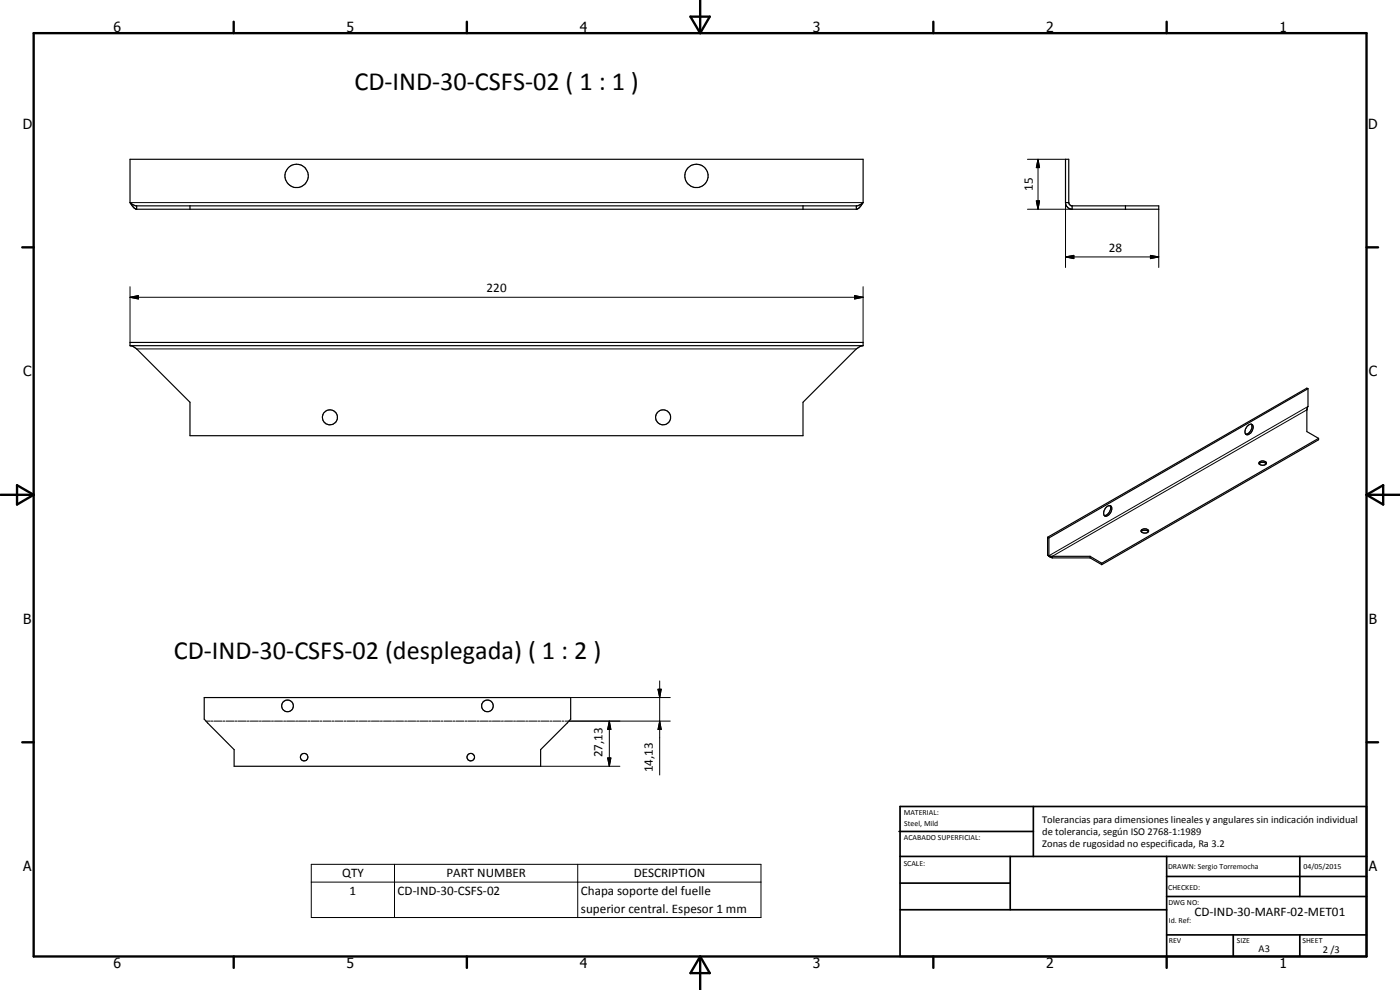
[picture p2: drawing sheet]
<svg xmlns="http://www.w3.org/2000/svg" width="420mm" height="297mm" viewBox="0 0 420 297" stroke-linecap="round" stroke-linejoin="round" font-family="sans-serif">
<g fill="none" stroke="#000" stroke-width=".35">
<path d="M319.8 47.8h.9v13l.7 .9 26.4 .1v1h-26.2l-.9-.4-.7-.7-.2-.7zM39 60.8l1 1.4 .9 .6h216.2l.9-.6 1-1.4M39 60.8l1.8 1h216.4l1.8-1M39 60.8v-13h220v13M41 61.8v1M57 61.8v1M241 61.8v1M257 61.8v1M319.8 60.8h.9M321.8 61.8v1M337.8 61.8v1M39 103.7l.8 .2 1.2 .8 16 16v10h184v-10l16-16 1.3-.8 .7-.2"/>
<path d="M39 103.7v-1h220v1M39 103.7h220M392.5 116.6v5.4l-.3 .9v6.6l3.5 2M392.5 116.6l-77.7 44.8M392.5 116.6l-.3-.1-77.8 44.7M374.3 127.9a.95 .95 0 0 1 1.3-.6 .95 .95 0 0 1 .4 1.4 1.83 1.83 0 0 1-2 1.6 1.92 1.92 0 0 1 .3-2.4zM375.6 127.3a2.26 2.26 0 0 1-1.8 2.9M377.9 139.1l.6-.4h.8l.7 .4M377.9 138.6a1.31 1.31 0 0 1 2.2 .5 1.34 1.34 0 0 1-2.3-.2zM395.7 131.5v.5l-65 37.4M395.7 131.5l-65 37.5M332.1 152.1a.85 .85 0 0 1 .8-.4 .85 .85 0 0 1 .8 .6 2.07 2.07 0 0 1-2.2 2.5 2.03 2.03 0 0 1 .6-2.7z"/>
<path d="M333.1 151.7a2.25 2.25 0 0 1-1.7 3M342.5 159.1a1.32 1.32 0 0 1 2.2 .3 1.44 1.44 0 0 1-2.2 0zM342.5 159.5a1.52 1.52 0 0 1 2.1 0M314.4 166.5l1.4 .9M314.4 166.5l.4 .3M314.4 161.2v5.3M314.4 161.2l.4 .2M314.8 166.8l1 .1M314.8 161.4v5.4M315.8 166.9v.5M315.8 166.9h11.3M315.8 167.4h11.3"/>
<path d="M327.1 167.4l3.6 2M327.1 166.9l3.6 2.1M327.1 166.9v.5M330.7 169v.4M61.3 209.3h110v6.5l-9 9.1v5h-92v-5l-9-9.1z"/>
<circle cx="89" cy="52.8" r="3.5"/>
<circle cx="209" cy="52.8" r="3.5"/>
<circle cx="99" cy="125.2" r="2.26"/>
<circle cx="199" cy="125.2" r="2.24"/>
<circle cx="86.3" cy="211.8" r="1.75"/>
<circle cx="146.3" cy="211.8" r="1.75"/>
<circle cx="91.3" cy="227.2" r="1.12"/>
<circle cx="141.3" cy="227.2" r="1.12"/>
</g>
<g fill="none" stroke="#000" stroke-width=".3">
<path d="M308.3 47.8h11.5M311.5 47.8l.5 2.5h-1zM311.5 47.8v15M39 60.8h220M308.3 62.8h13.5M311 60.3h1l-.5 2.5zM319.8 77.1l2.5-.5v1zM319.8 77.1h28M319.8 60.8v19.5M345.3 76.6l2.5 .5-2.5 .5zM347.8 62.8v17.5M39 89.2l2.5-.5v1z"/>
<path d="M39 89.2h220M39 86v16.7M256.5 88.7l2.5 .5-2.5 .5zM259 86v16.7M41 104.7h216M392.2 123l-76.4 43.9M392.5 122l-77.7 44.8M61.8 216.4h1.2M63.3 216.4h.6M64.2 216.4h2.4M66.9 216.4h.6M67.8 216.4h2.5"/>
<path d="M70.6 216.4h.6M71.4 216.4h2.5M74.2 216.4h.6M75.1 216.4h2.4M77.8 216.4h.6M78.7 216.4h2.5M81.5 216.4h.6M82.4 216.4h2.4M85.1 216.4h.6M86 216.4h2.4M88.7 216.4h.7M89.6 216.4h2.5"/>
<path d="M92.4 216.4h.6M93.3 216.4h2.4M96 216.4h.6M96.9 216.4h2.4M99.6 216.4h.6M100.5 216.4h2.4M103.3 216.4h.6M104.2 216.4h2.4M106.9 216.4h.6M107.8 216.4h2.4M110.5 216.4h.7M111.5 216.4h2.4"/>
<path d="M114.2 216.4h.6M115.1 216.4h2.4M117.8 216.4h.6M118.7 216.4h2.4M121.4 216.4h.6M122.3 216.4h2.4M125 216.4h.7M126 216.4h2.4M128.7 216.4h.6M129.6 216.4h2.4M132.3 216.4h.6M133.3 216.4h2.4"/>
<path d="M136 216.4h.6M136.9 216.4h2.4M139.6 216.4h.6M140.5 216.4h2.4M143.2 216.4h.6M144.1 216.4h2.4M146.8 216.4h.7M147.8 216.4h2.4M150.5 216.4h.6M151.4 216.4h2.4M154.1 216.4h.6M155 216.4h2.5"/>
<path d="M157.8 216.4h.6M158.7 216.4h2.4M161.4 216.4h.6M162.3 216.4h2.4M165 216.4h.6M165.9 216.4h2.4M168.7 216.4h.5M169.6 216.4h31.6M171.3 209.3h29.9M182.9 216.4l.4 2.5h-.9zM182.9 216.4v13.5M197.5 206.8h.9l-.4 2.5z"/>
<path d="M198 216.4l.4 2.5h-.9zM198 204.3v28.2M162.3 229.9h23.7M182.4 227.4h.9l-.4 2.5zM93.4 259.3h135v16h-135zM118.4 259.3v16M173.4 259.3v16M93.4 264.7h135"/>
</g>
<g fill="none" stroke="#000" stroke-width=".71">
<path d="M10.1 9.9h400v277.1h-400zM70.1 6.5v3.4M140.1 6.5v3.4M207.2 5h5.8l-2.9 4.9zM210.1 0v9.9M280.1 6.5v3.4M350.1 6.5v3.4M6.7 74.2h3.4M410.1 74.2h3.5M.1 148.5h10M5.1 145.6l5 2.9-5 2.9zM410.1 148.5h10"/>
<path d="M410.1 148.5l5-2.9v5.8zM6.7 222.7h3.4M410.1 222.7h3.5M70.1 287v3.4M140.1 287v3.4M210.1 287v10M210.1 287l2.9 5h-5.8zM280.1 287v3.4M350.1 287v3.4"/>
</g>
<g fill="none" stroke="#000" stroke-width=".51">
<path d="M269.8 249.5h40.3M270.1 242h140v45h-140zM270.1 257h140M303.2 257v16M310.1 242v15M350.1 257v30M390.1 257v12M270.1 265h33.1M270.1 273h80M350.1 269h60M350.1 263h60M350.1 280.5h60"/>
<path d="M370.1 280.5v6.5M390.1 280.5v6.5"/>
</g>
<path d="M311.5 47.8l.5 2.5h-1zM311 60.3h1l-.5 2.5zM319.8 77.1l2.5-.5v1zM345.3 76.6l2.5 .5-2.5 .5zM39 89.2l2.5-.5v1zM256.5 88.7l2.5 .5-2.5 .5zM182.9 216.4l.4 2.5h-.9zM197.5 206.8h.9l-.4 2.5zM198 216.4l.4 2.5h-.9zM182.4 227.4h.9l-.4 2.5z" fill="#000"/>
<g font-size="7.9">
<text x="106.4" y="27">CD-IND-30-CSFS-02 ( 1 : 1 )</text>
<text x="52.1" y="197.9">CD-IND-30-CSFS-02 (desplegada) ( 1 : 2 )</text>
</g>
<g font-size="4.2">
<text x="34" y="9.6">6</text>
<text x="104" y="9.6">5</text>
<text x="174" y="9.6">4</text>
<text x="244" y="9.6">3</text>
<text x="314" y="9.6">2</text>
<text x="384" y="9.6">1</text>
<text x="6.8" y="38.7">D</text>
<text x="410.6" y="38.7">D</text>
<text x="7" y="112.9">C</text>
<text x="410.8" y="112.9">C</text>
<text x="7" y="187.1">B</text>
<text x="410.8" y="187.1">B</text>
<text x="7" y="261.4">A</text>
<text x="410.8" y="261.4">A</text>
<text x="34" y="290.4">6</text>
<text x="104" y="290.4">5</text>
<text x="174" y="290.4">4</text>
<text x="244" y="290.4">3</text>
<text x="314" y="290.4">2</text>
<text x="384" y="290.4">1</text>
</g>
<g font-size="3.9">
<text x="310" y="57.3" transform="rotate(-90 310 57.3)">15</text>
<text x="332.8" y="75.6">28</text>
<text x="146" y="87.7">220</text>
<text x="180.8" y="227.2" transform="rotate(-90 180.8 227.2)">27,13</text>
<text x="195.9" y="231.8" transform="rotate(-90 195.9 231.8)">14,13</text>
<text x="102.7" y="263.3">QTY</text>
<text x="134" y="263.3">PART NUMBER</text>
<text x="190.2" y="263.3">DESCRIPTION</text>
<text x="104.9" y="268.6">1</text>
<text x="119.3" y="268.6">CD-IND-30-CSFS-02</text>
<text x="174.3" y="268.6">Chapa soporte del fuelle</text>
<text x="174.3" y="274">superior central. Espesor 1 mm</text>
<text x="358.5" y="275">CD-IND-30-MARF-02-MET01</text>
</g>
<g font-size="3.1">
<text x="312.7" y="246.8">Tolerancias para dimensiones lineales y angulares sin indicación individual</text>
<text x="312.7" y="250.4">de tolerancia, según ISO 2768-1:1989</text>
<text x="312.7" y="254">Zonas de rugosidad no especificada, Ra 3.2</text>
<text x="377.7" y="285.6">A3</text>
<text x="397" y="285.9">2 /3</text>
</g>
<g font-size="2.4">
<text x="271.2" y="244.4">MATERIAL:</text>
<text x="271.3" y="252">ACABADO SUPERFICIAL:</text>
<text x="271.4" y="247.9">Steel, Mild</text>
<text x="271.2" y="259.7">SCALE:</text>
<text x="350.6" y="260.8">DRAWN: Sergio Torremocha</text>
<text x="391.2" y="260.6">04/05/2015</text>
<text x="350.6" y="267">CHECKED:</text>
<text x="350.6" y="271.4">DWG NO:</text>
<text x="350.8" y="276.9">Id. Ref:</text>
<text x="350.8" y="282.8">REV</text>
<text x="371.2" y="282.9">SIZE</text>
<text x="390.9" y="282.9">SHEET</text>
</g>
</svg>
